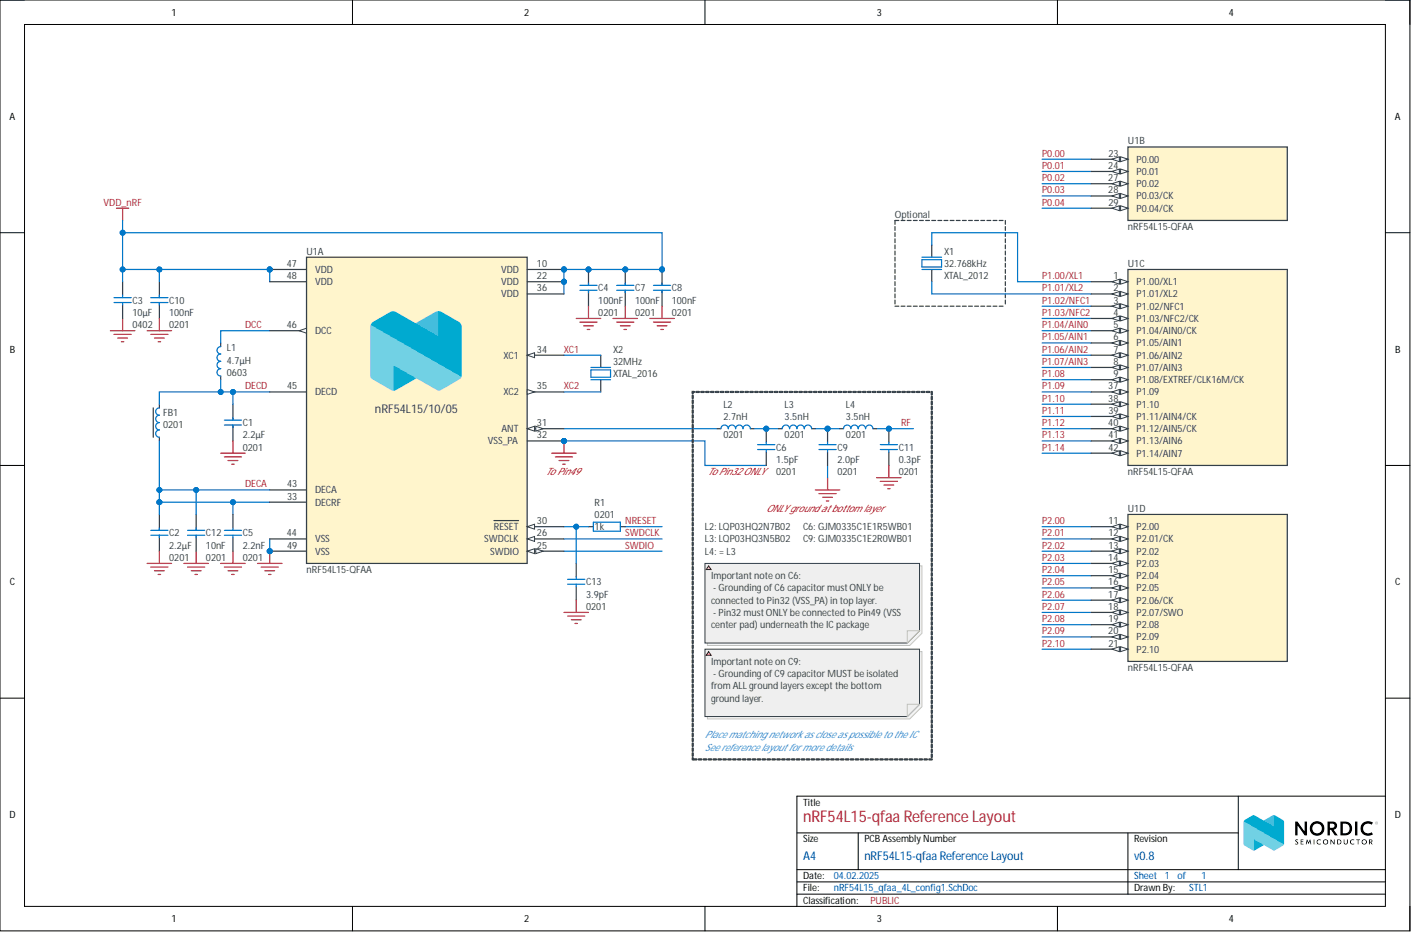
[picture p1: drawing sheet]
# Altium project nRF54L15_qfaa_4L_config1.PrjPCB
Classification: Confidential; DrawnBy: STL1; PCARevision: =Revision; Revision: =Revision
1 sheet, 22 parts. Net scope: global (net labels, ports and power ports of the same name join across sheets).
Board file: nRF54L15_qfaa_4L_config1.PcbDoc

## Sheet nRF54L15_qfaa_4L_config1.SchDoc: =BoardTitle
size A4; Device: nRF54L15-QFAA; RefLayoutTitle: Reference Layout; Organization: Nordic Semiconductor; DocumentNumber: 1; SheetNumber: 1; SheetTotal: 1; CompanyName: Nordic Semiconductor; DocumentSize: A4

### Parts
C1  2.2µF  Footprint Doc: 0201  [CAPC0603X03L_C]
C2  2.2µF  Footprint Doc: 0201  [CAPC0603X03L_C]
C3  10µF  Footprint Doc: 0402  [CAPC1005X04L]
C4  100nF  Footprint Doc: 0201  [CAPC0603X03L_C]
C5  2.2nF  Footprint Doc: 0201  [CAPC0603X03L_C]
C6  1.5pF  Footprint Doc: 0201  [CAPC0603X03L_C]
C7  100nF  Footprint Doc: 0201  [CAPC0603X03L_C]
C8  100nF  Footprint Doc: 0201  [CAPC0603X03L_C]
C9  2.0pF  Footprint Doc: 0201  [CAPC0603X03L_C]
C10  100nF  Footprint Doc: 0201  [CAPC0603X03L_C]
C11  0.3pF  Footprint Doc: 0201  [CAPC0603X03L_C]
C12  10nF  Footprint Doc: 0201  [CAPC0603X03L_C]
C13  3.9pF  Footprint Doc: 0201  [CAPC0603X03L_C]
FB1  Footprint Doc: 0201  [INDC0603X03L_C]  (hidden comment: 120R/0.2A)
L1  4.7µH  Footprint Doc: 0603  [INDC1608X06L]
L2  2.7nH  Footprint Doc: 0201  [INDC0603X03L_C]
L3  3.5nH  Footprint Doc: 0201  [INDC0603X03L_C]
L4  3.5nH  Footprint Doc: 0201  [INDC0603X03L_C]
R1  1k  Footprint Doc: 0201  [RESC0603X03L_C]
U1  nRF54L15-QFAA  [QFN40P600X600X90-48N]  (parts A,B,C,D of 4)
X1  32.768kHz  [XTAL_2012]
X2  32MHz  Footprint Doc: XTAL_2016  [BT-XTAL_2016]

### Blocks framed on the sheet
Optional: X1

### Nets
GND: C1.1 C2.1 C3.1 C4.2 C5.1 C6.1 C7.2 C8.2 C9.1 C10.2 C11.1 C12.1 C13.1 U1.32(VSS_PA) U1.44(VSS) U1.49(VSS) X2.2(GND) X2.4(GND)
VDD_nRF: C3.2 C4.1 C7.1 C8.1 C10.1 U1.10(VDD) U1.22(VDD) U1.36(VDD) U1.47(VDD) U1.48(VDD)
DCC: L1.1 U1.46(DCC)
DECA: C2.2 C5.2 C12.2 FB1.2 U1.33(DECRF) U1.43(DECA)
DECD: C1.2 FB1.1 L1.2 U1.45(DECD)
NRESET: R1.2
P0.00: U1.23(P0.00)
P0.01: U1.24(P0.01)
P0.02: U1.27(P0.02)
P0.03: U1.28(P0.03/CK)
P0.04: U1.29(P0.04/CK)
P1.00/XL1: U1.1(P1.00/XL1) X1.2(out)
P1.01/XL2: U1.2(P1.01/XL2) X1.1(inp)
P1.02/NFC1: U1.3(P1.02/NFC1)
P1.03/NFC2: U1.4(P1.03/NFC2/CK)
P1.04/AIN0: U1.5(P1.04/AIN0/CK)
P1.05/AIN1: U1.6(P1.05/AIN1)
P1.06/AIN2: U1.7(P1.06/AIN2)
P1.07/AIN3: U1.8(P1.07/AIN3)
P1.08: U1.9(P1.08/EXTREF/CLK16M/CK)
P1.09: U1.37(P1.09)
P1.10: U1.38(P1.10)
P1.11: U1.39(P1.11/AIN4/CK)
P1.12: U1.40(P1.12/AIN5/CK)
P1.13: U1.41(P1.13/AIN6)
P1.14: U1.42(P1.14/AIN7)
P2.00: U1.11(P2.00)
P2.01: U1.12(P2.01/CK)
P2.02: U1.13(P2.02)
P2.03: U1.14(P2.03)
P2.04: U1.15(P2.04)
P2.05: U1.16(P2.05)
P2.06: U1.17(P2.06/CK)
P2.07: U1.18(P2.07/SWO)
P2.08: U1.19(P2.08)
P2.09: U1.20(P2.09)
P2.10: U1.21(P2.10)
RF: C11.2 L4.2
SWDCLK: U1.26(SWDCLK)
SWDIO: U1.25(SWDIO)
XC1: U1.34(XC1) X2.1(inp)
XC2: U1.35(XC2) X2.3(out)
NetC6_2: C6.2 L2.2 L3.1
NetC9_2: C9.2 L3.2 L4.1
NetC13_2: C13.2 R1.1 U1.30(~{RESET})
NetL2_1: L2.1 U1.31(ANT)

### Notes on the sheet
- (near U1) To Pin49
- (near C6) To Pin32 ONLY
- ONLY ground at bottom layer
- L2: LQP03HQ2N7B02
- L3: LQP03HQ3N5B02
- L4: = L3
- C6: GJM0335C1E1R5WB01
- C9: GJM0335C1E2R0WB01
- Important note on C6:
  - Grounding of C6 capacitor must ONLY be connected to Pin32 (VSS_PA) in top layer.
  - Pin32 must ONLY be connected to Pin49 (VSS center pad) underneath the IC package
- Important note on C9:
  - Grounding of C9 capacitor MUST be isolated from ALL ground layers except the bottom ground layer.
- See reference layout for more details
- Place matching network as close as possible to the IC
